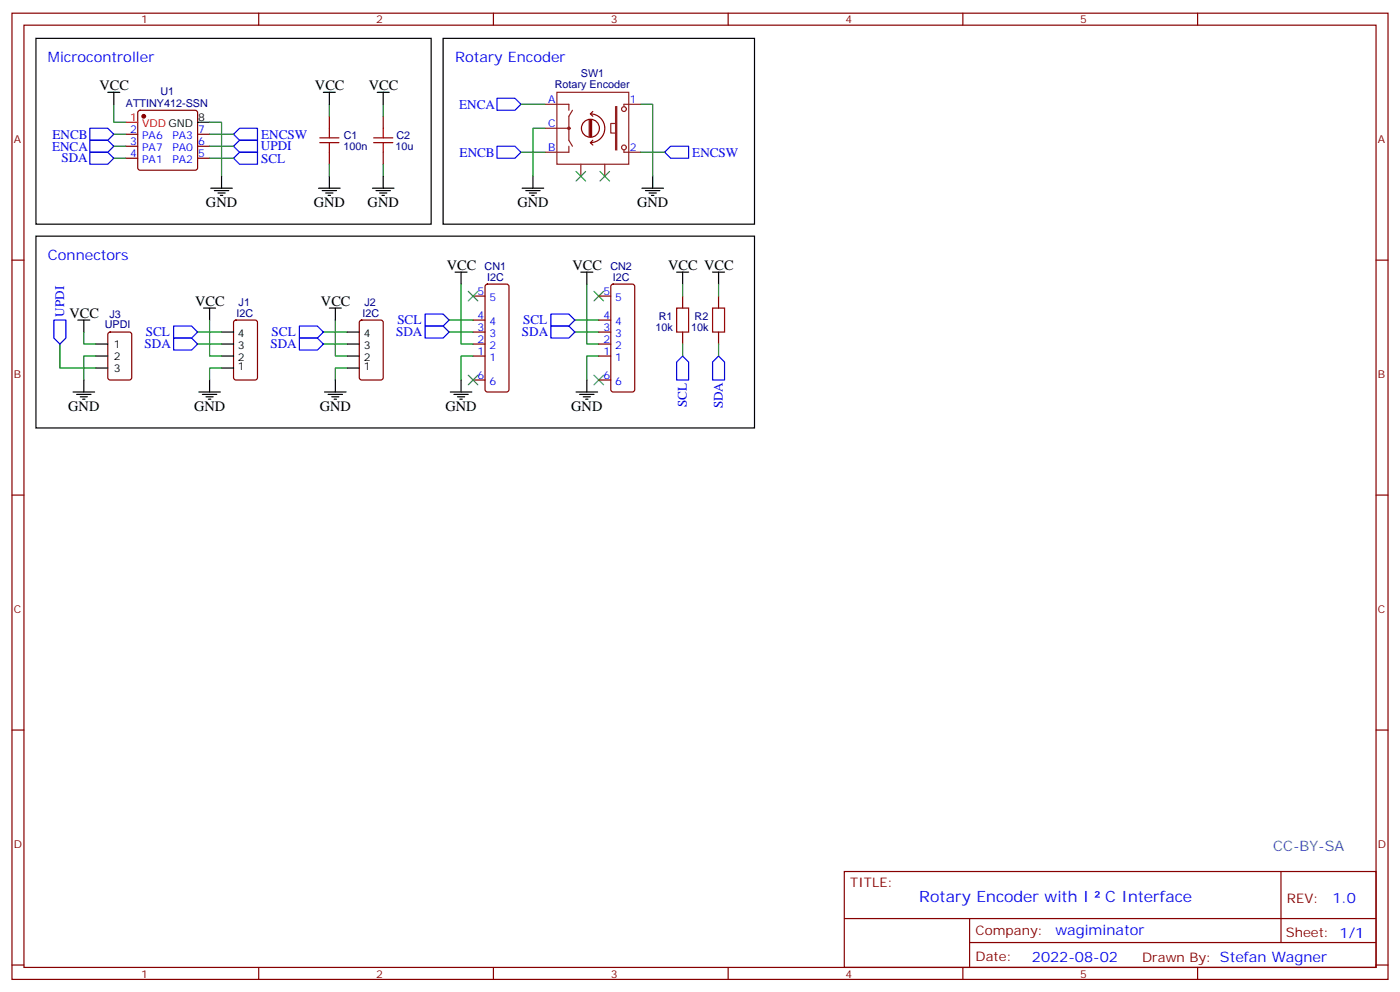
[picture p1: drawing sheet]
<svg xmlns="http://www.w3.org/2000/svg" width="412mm" height="292mm" viewBox="0 0 412 292" stroke-linecap="round" stroke-linejoin="round" font-family="sans-serif">
<g fill="none" stroke="#870000" stroke-width=".35">
<path d="M3.5 3.9h405.4v284.3h-405.4zM7.1 7.4h398.2v277.3h-398.2zM76.2 3.9v3.5M145.3 3.9v3.5M214.5 3.9v3.5M283.6 3.9v3.5M352.8 3.9v3.5M37 39.5h3.6M40.8 32.7l.5-.2h16.2l.5 .2 .2 .5v16.2l-.2 .5-.5 .2h-16.2l-.5-.2-.2-.5v-16.2zM58.2 39.5h3.5M97 34.2v3.5M112.9 34.2v3.5"/>
<path d="M37 43h3.6M37 46.6h3.6M58.2 43h3.5M58.2 46.6h3.5M97 44.8v3.5M112.9 44.8v3.5M3.5 76.6h3.6M405.3 76.6h3.6M32 97.9l.5-.2h5.6l.7 .5v12.9l-.5 .7h-5.8l-.7-.4-.1-13zM69 94.4l.5-.2h5.6l.7 .4v16.5l-.4 .7h-5.9l-.7-.4v-16.5zM106.1 94.4l.4-.2h5.7l.6 .4 .1 16.5-.5 .7h-5.9l-.6-.4-.1-16.5zM139.3 97.7h3.6"/>
<path d="M139.3 94.2h3.6M139.3 87.1h3.6M143.1 83.8l.5-.2h5.6l.5 .2 .2 .5v30.4l-.2 .5-.5 .2h-5.6l-.5-.3-.2-.4v-30.4zM176.4 97.7h3.5M176.4 94.2h3.5M176.4 87.1h3.5M180.2 83.8l.4-.2h5.7l.5 .2 .2 .5v30.4l-.3 .5-.4 .2h-5.7l-.5-.3-.2-.4v-30.4zM201.1 87.1v3.6M201.1 97.7v3.5M211.7 87.1v3.6M211.7 97.7v3.5M139.3 104.8h3.6"/>
<path d="M139.3 101.2h3.6M139.3 111.8h3.6M176.4 104.8h3.5M176.4 101.2h3.5M176.4 111.8h3.5M3.5 145.7h3.6M405.3 145.7h3.6M3.5 214.8h3.6M405.3 214.8h3.6M248.7 256.5h156.6v28.2h-156.6zM377.3 256.5v20.9M248.7 270.3h156.5"/>
<path d="M285.6 277.4h119.6M285.6 270.3v14.1M3.5 284h3.6M76.2 284.7v3.5M145.3 284.7v3.5M214.5 284.7v3.5M283.6 284.7v3.5M352.8 284.7v3.5M405.3 284h3.6"/>
</g>
<g fill="none" stroke="#000" stroke-width=".35">
<path d="M10.6 11.3h116.4v54.7h-116.4zM130.5 11.3h91.7v54.7h-91.7zM31.7 27.2h3.6M33.5 27.2v3.5M58.2 36h3.5M95.2 27.2h3.6M97 27.2v3.5M111.1 27.2h3.6M112.9 27.2v3.5M62.1 55.4h6.3M63.1 56.1h4.3M64.2 56.8h2.1"/>
<path d="M64.9 57.5h.7M65.3 51.9v3.5M93.8 55.4h6.4M94.9 56.1h4.2M96 56.8h2.1M96.7 57.5h.7M97 51.9v3.5M109.7 55.4h6.4M110.8 56.1h4.2M111.8 56.8h2.1M112.5 57.5h.7M112.9 51.9v3.5"/>
<path d="M153.8 55.4h6.4M154.9 56.1h4.2M155.9 56.8h2.1M156.6 57.5h.7M157 51.9v3.5M189.1 55.4h6.3M190.1 56.1h4.3M191.2 56.8h2.1M191.9 57.5h.7M192.3 51.9v3.5M10.6 69.5h211.6v56.4h-211.6zM22.9 94.2h3.6"/>
<path d="M24.7 94.2v3.5M60 90.7h3.5M61.7 90.7v3.5M65.3 97.7h3.5M97 90.7h3.5M98.8 90.7v3.5M102.3 97.7h3.5M134.1 80.1h3.5M135.8 80.1v3.5M171.1 80.1h3.5M172.9 80.1v3.5M199.3 80.1h3.5"/>
<path d="M201.1 80.1v3.5M209.9 80.1h3.5M211.7 80.1v3.5M21.5 115.4h6.4M22.6 116.1h4.2M23.6 116.8h2.2M24.3 117.5h.7M24.7 111.8v3.6M28.2 108.3h3.5M28.2 104.8h3.5M28.2 101.2h3.5M58.6 115.4h6.3"/>
<path d="M59.6 116.1h4.3M60.7 116.8h2.1M61.4 117.5h.7M61.7 111.8v3.6M65.3 108.3h3.5M65.3 104.8h3.5M65.3 101.2h3.5M95.6 115.4h6.4M96.7 116.1h4.2M97.7 116.8h2.1M98.4 117.5h.7M98.8 111.8v3.6"/>
<path d="M102.3 108.3h3.5M102.3 104.8h3.5M102.3 101.2h3.5M132.6 115.4h6.4M133.7 116.1h4.2M134.8 116.8h2.1M135.5 117.5h.7M135.8 111.8v3.6M169.7 115.4h6.3M170.7 116.1h4.3M171.8 116.8h2.1M172.5 117.5h.7"/>
<path d="M172.9 111.8v3.6"/>
</g>
<g fill="none" stroke="#008700" stroke-width=".35">
<path d="M33.5 30.7v5.3h3.5M33.5 39.5h3.5M61.7 36h3.6v15.9M61.7 39.5h7.1M97 30.7v3.5M112.9 30.7v3.5M153.5 30.7h7M160.5 37.7h-3.5v14.2M188.7 30.7h3.6v21.2M33.5 43h3.5M33.5 46.6h3.5M61.7 43h7.1"/>
<path d="M61.7 46.6h7.1M97 48.3v3.6M112.9 48.3v3.6M153.5 44.8h7M188.7 44.8h7.1M24.7 97.7v3.5h3.5M58.2 97.7h7.1M61.7 94.2v10.6h3.6M95.2 97.7h7.1M98.8 94.2v10.6h3.5M132.3 94.2h7M132.3 97.7h7"/>
<path d="M135.8 83.6v17.6h3.5M169.3 94.2h7.1M169.3 97.7h7.1M172.9 83.6v17.6h3.5M201.1 83.6v3.5M211.7 83.6v3.5M17.6 101.2v7.1h10.6M28.2 104.8h-3.5v7M58.2 101.2h7.1M65.3 108.3h-3.6v3.5M95.2 101.2h7.1M102.3 108.3h-3.5v3.5"/>
<path d="M139.3 104.8h-3.5v7M176.4 104.8h-3.5v7M201.1 101.2v3.6M211.7 101.2v3.6"/>
</g>
<g fill="none" stroke="#00f" stroke-width=".35">
<path d="M26.5 37.7h5.2l1.8 1.8-1.8 1.8h-5.2zM68.8 39.5l1.8-1.8h5.2v3.6h-5.2zM146.4 28.9h5.3l1.8 1.8-1.8 1.8h-5.3zM26.5 44.8h5.2l1.8 1.8-1.8 1.7h-5.2zM26.5 41.3h5.2l1.8 1.7-1.8 1.8h-5.2zM68.8 46.6l1.8-1.8h5.2v3.5h-5.2zM68.8 43l1.8-1.7h5.2v3.5h-5.2zM146.4 43h5.3l1.8 1.8-1.8 1.8h-5.3zM195.8 44.8l1.8-1.8h5.2v3.6h-5.2zM15.9 94.2h3.5v5.3l-1.8 1.7-1.7-1.7zM51.2 96h5.2l1.8 1.7-1.8 1.8h-5.2zM51.2 99.5h5.2l1.8 1.7-1.8 1.8h-5.2z"/>
<path d="M88.2 99.5h5.3l1.7 1.7-1.7 1.8h-5.3zM88.2 96h5.3l1.7 1.7-1.7 1.8h-5.3zM125.2 96h5.3l1.8 1.7-1.8 1.8h-5.3zM125.2 92.4h5.3l1.8 1.8-1.8 1.8h-5.3zM162.3 92.4h5.3l1.7 1.8-1.7 1.8h-5.3zM162.3 96h5.3l1.7 1.7-1.7 1.8h-5.3zM201.1 104.8l1.7 1.7v5.3h-3.5v-5.3zM211.7 104.8l1.7 1.7v5.3h-3.5v-5.3z"/>
</g>
<path d="M169.7 50.4l2.8 2.9M172.5 50.4l-2.8 2.9M176.7 50.4l2.9 2.9M179.6 50.4l-2.9 2.9M137.9 85.7l2.9 2.8M140.8 85.7l-2.9 2.8M175 85.7l2.8 2.8M177.8 85.7l-2.8 2.8M137.9 110.4l2.9 2.8M140.8 110.4l-2.9 2.8M175 110.4l2.8 2.8M177.8 110.4l-2.8 2.8" fill="none" stroke="#3c3" stroke-width=".35"/>
<path d="M97 37.7v2.9M112.9 37.7v2.9M94.2 40.6h5.6M94.2 42h5.6M97 42v2.8M110.1 40.6h5.6M110.1 42h5.6M112.9 42v2.8M199.3 90.7h3.5v7h-3.5zM209.9 90.7h3.5v7h-3.5z" fill="none" stroke="#a10000" stroke-width=".35"/>
<circle cx="42.3" cy="34.2" r=".53" fill="#870000" stroke="#870000" stroke-width=".35"/>
<path d="M37 36h3.6" fill="none" stroke="#f00" stroke-width=".35"/>
<g fill="none" stroke="#8c2424" stroke-width=".35">
<path d="M160.5 30.7h7.1v1.8M160.5 37.7h7.1M164 27.2h21.2v21.1h-21.2zM168.6 32.5l-1 1.7v7.1l1 1.7M181.3 31.4h.4v12.7h-.4zM181.3 36.3h-1.4v2.9h1.4M188.7 30.7h-4.9v.7M167.6 43v1.8h-7.1M171.1 48.3v3.6M178.2 48.3v3.6M183.8 44.1v.7h4.9"/>
<circle cx="167.6" cy="37.7" r=".35"/>
<circle cx="183.8" cy="32.1" r=".71"/>
<circle cx="183.8" cy="43.4" r=".71"/>
</g>
<path d="M173.6 35.3v4.9M173.9 33.5a4.2 4.2 0 0 1 4.3 4.2 4.2 4.2 0 0 1-4.3 4.3M173.9 35.3v4.9M173.9 33.5l.7 .7M174.3 35.3v4.9M174.6 32.8l-.7 .7M176.6 37.7a2.65 2.65 0 0 0-3.8-2.4 2.65 2.65 0 0 0-.6 4.5 2.65 2.65 0 0 0 4.3-1.4l.1-.5M173.9 42l.7 .7M174.6 41.3l-.7 .7" fill="none" stroke="#850000" stroke-width=".35"/>
<g font-size="4.6" fill="#00f">
<text x="270.8" y="265.5">Rotary Encoder with I</text>
<text x="325.5" y="265.5">C Interface</text>
</g>
<g font-size="4.2" fill="#00f">
<text x="14.1" y="18.3">Microcontroller</text>
<text x="134.1" y="18.3">Rotary Encoder</text>
<text x="14.1" y="76.6">Connectors</text>
<text x="392.5" y="265.7">1.0</text>
<text x="310.9" y="275.3">wagiminator</text>
<text x="304" y="283.1">2022-08-02</text>
</g>
<g font-size="4.2">
<text x="29.3" y="26.5">VCC</text>
<text x="92.8" y="26.5">VCC</text>
<text x="108.7" y="26.5">VCC</text>
<text x="60.7" y="61">GND</text>
<text x="92.4" y="61">GND</text>
<text x="108.3" y="61">GND</text>
<text x="152.4" y="61">GND</text>
<text x="187.7" y="61">GND</text>
<text x="131.6" y="79.4">VCC</text>
<text x="168.6" y="79.4">VCC</text>
<text x="196.8" y="79.4">VCC VCC</text>
<text x="57.5" y="90">VCC</text>
<text x="94.5" y="90">VCC</text>
<text x="20.5" y="93.5">VCC</text>
<text x="20.1" y="121">GND</text>
<text x="57.1" y="121">GND</text>
<text x="94.2" y="121">GND</text>
<text x="131.2" y="121">GND</text>
<text x="168.3" y="121">GND</text>
</g>
<text font-size="4.2" fill="#0099b0" x="375" y="250.5">CC-BY-SA</text>
<g font-size="3.9" fill="#00f">
<text x="135.3" y="32">ENCA</text>
<text x="15.4" y="40.8">ENCB</text>
<text x="76.9" y="40.8">ENCSW</text>
<text x="15.3" y="44.3">ENCA</text>
<text x="18.1" y="47.8">SDA</text>
<text x="76.8" y="44.3">UPDI</text>
<text x="76.9" y="47.9">SCL</text>
<text x="135.4" y="46.1">ENCB</text>
<text x="203.9" y="46.1">ENCSW</text>
<text x="18.9" y="93.2" transform="rotate(-90 18.9 93.2)">UPDI</text>
<text x="117" y="95.5">SCL</text>
<text x="154.1" y="95.5">SCL</text>
<text x="43" y="99">SCL</text>
<text x="80" y="99">SCL</text>
<text x="116.7" y="99">SDA</text>
<text x="153.7" y="99">SDA</text>
<text x="42.6" y="102.5">SDA</text>
<text x="79.7" y="102.5">SDA</text>
<text x="202.4" y="119.9" transform="rotate(-90 202.4 119.9)">SCL</text>
<text x="212.9" y="120.2" transform="rotate(-90 212.9 120.2)">SDA</text>
</g>
<g font-size="3.9" fill="#800">
<text x="250.5" y="261.1">TITLE:</text>
<text x="379.1" y="265.7">REV:</text>
<text x="287.4" y="275.3">Company:</text>
<text x="378.7" y="275.9">Sheet: 1/1</text>
<text x="287.4" y="282.9">Date:</text>
<text x="336.4" y="283">Drawn By: Stefan Wagner</text>
</g>
<g font-size="3.2" fill="#800">
<text x="41.6" y="6.9">1</text>
<text x="110.8" y="6.9">2</text>
<text x="179.9" y="6.9">3</text>
<text x="249.1" y="6.9">4</text>
<text x="318.2" y="6.9">5</text>
<text x="4.1" y="42">A</text>
<text x="405.9" y="42">A</text>
<text x="4.1" y="111.1">B</text>
<text x="405.9" y="111.1">B</text>
<text x="4.1" y="180.3">C</text>
<text x="405.9" y="180.3">C</text>
<text x="4.1" y="249.4">D</text>
<text x="405.9" y="249.4">D</text>
<text x="41.6" y="287.7">1</text>
<text x="110.8" y="287.7">2</text>
<text x="179.9" y="287.7">3</text>
<text x="249.1" y="287.7">4</text>
<text x="318.2" y="287.7">5</text>
</g>
<g font-size="3.2" fill="#000080">
<text x="171.1" y="22.8">SW1</text>
<text x="47.3" y="27.9">U1</text>
<text x="163.4" y="25.9">Rotary Encoder</text>
<text x="37.1" y="31.5">ATTINY412-SSN</text>
<text x="101.3" y="41">C1</text>
<text x="116.8" y="41">C2</text>
<text x="101.2" y="44.2">100n</text>
<text x="116.5" y="44.2">10u</text>
<text x="142.8" y="79.5">CN1</text>
<text x="143.5" y="82.6">I2C</text>
<text x="179.8" y="79.5">CN2</text>
<text x="180.5" y="82.6">I2C</text>
<text x="32.2" y="93.6">J3</text>
<text x="69.7" y="93.3">I2C</text>
<text x="70.3" y="90.1">J1</text>
<text x="106.7" y="93.3">I2C</text>
<text x="107.3" y="90.1">J2</text>
<text x="194" y="94.3">R1</text>
<text x="204.6" y="94.3">R2</text>
<text x="30.9" y="96.7">UPDI</text>
<text x="193" y="97.5">10k</text>
<text x="203.6" y="97.5">10k</text>
</g>
<g font-size="3.2" fill="#f00">
<text x="38.4" y="35.6">1</text>
<text x="41.9" y="37.4">VDD GND</text>
</g>
<g font-size="3.2">
<text x="58.4" y="35.6">8</text>
<text x="70.1" y="99.1">4</text>
<text x="107.1" y="99.1">4</text>
<text x="33.5" y="102.3">1</text>
<text x="33.5" y="105.8">2</text>
<text x="70.1" y="106.2">2</text>
<text x="70.1" y="102.7">3</text>
<text x="107.1" y="106.2">2</text>
<text x="107.1" y="102.7">3</text>
<text x="33.5" y="109.4">3</text>
<text x="70.1" y="109">1</text>
<text x="107.1" y="109">1</text>
</g>
<g font-size="3.2" fill="#00f">
<text x="161.5" y="30.3">A</text>
<text x="185.6" y="30.3">1</text>
<text x="38.4" y="39.2">2</text>
<text x="41.9" y="40.9">PA6</text>
<text x="50.8" y="40.9">PA3</text>
<text x="58.4" y="39.2">7</text>
<text x="161.5" y="37.4">C</text>
<text x="38.4" y="42.7">3</text>
<text x="38.4" y="46.2">4</text>
<text x="41.9" y="44.4">PA7</text>
<text x="41.9" y="48">PA1</text>
<text x="50.8" y="48">PA2</text>
<text x="50.8" y="44.4">PA0</text>
<text x="58.4" y="46.2">5</text>
<text x="58.4" y="42.7">6</text>
<text x="161.5" y="44.4">B</text>
<text x="185.6" y="44.4">2</text>
<text x="140.7" y="86.8">5</text>
<text x="144.2" y="88.5">5</text>
<text x="177.7" y="86.8">5</text>
<text x="181.2" y="88.5">5</text>
<text x="140.7" y="93.8">4</text>
<text x="144.2" y="95.6">4</text>
<text x="177.7" y="93.8">4</text>
<text x="181.2" y="95.6">4</text>
<text x="140.7" y="100.9">2</text>
<text x="140.7" y="97.4">3</text>
<text x="144.2" y="99.1">3</text>
<text x="177.7" y="100.9">2</text>
<text x="177.7" y="97.4">3</text>
<text x="181.2" y="99.1">3</text>
<text x="140.7" y="104.4">1</text>
<text x="144.2" y="106.2">1</text>
<text x="144.2" y="102.7">2</text>
<text x="177.7" y="104.4">1</text>
<text x="181.2" y="106.2">1</text>
<text x="181.2" y="102.7">2</text>
<text x="140.7" y="111.5">6</text>
<text x="144.2" y="113.2">6</text>
<text x="177.7" y="111.5">6</text>
<text x="181.2" y="113.2">6</text>
</g>
</svg>
